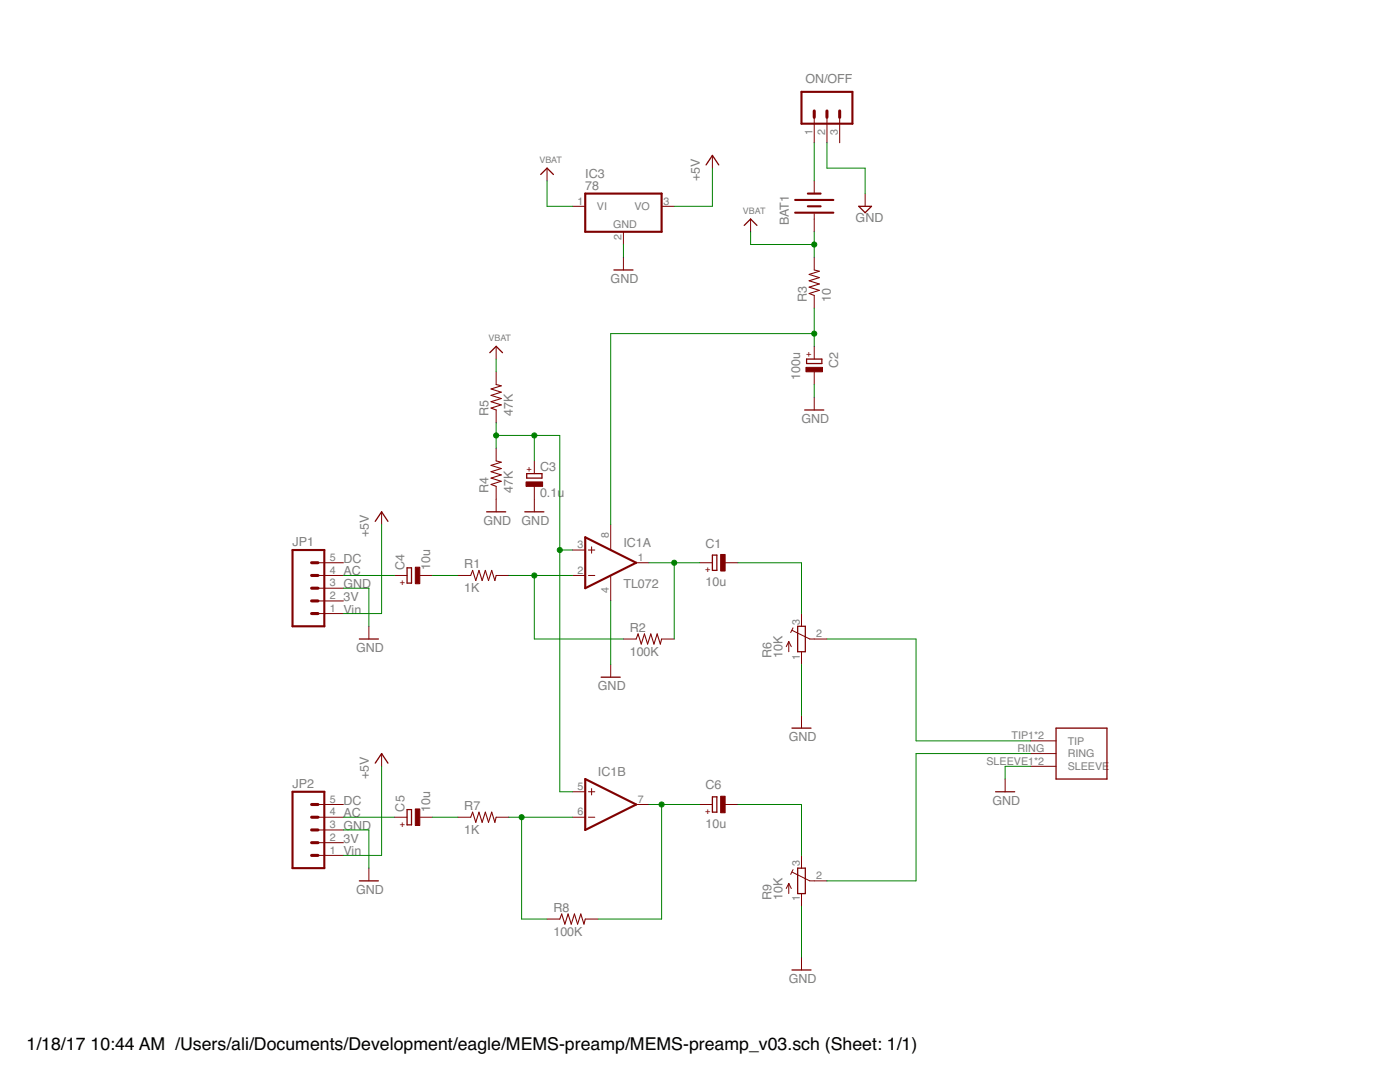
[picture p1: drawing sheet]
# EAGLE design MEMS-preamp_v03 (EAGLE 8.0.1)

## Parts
BAT1  12V  BATTERYA23  [BATTERY-A23]
C1  10u  CPOL-EUE2.5-5  [E2,5-5]
C2  100u  CPOL-EUE2.5-5  [E2,5-5]
C3  0.1u  CPOL-EUE2.5-5  [E2,5-5]
C4  10u  CPOL-EUE2.5-5  [E2,5-5]
C5  10u  CPOL-EUE2.5-5  [E2,5-5]
C6  10u  CPOL-EUE2.5-5  [E2,5-5]
IC1  OPA2134PA  [DIL08]
IC3  78L05  78  [TO92-]
JP1  Adafruit-SPW2430  M05LOCK  [1X05_LOCK]
JP2  Adafruit-SPW2430  M05LOCK  [1X05_LOCK]
ON/OFF  labl  M03SINGLE-POLE-DOUBLE-THROW  [SPDT-SWITCH]
R1  1K  R-US_0204/2V  [0204V]
R2  100K  R-US_0204/2V  [0204V]
R3  10  R-US_0204/2V  [0204V]
R4  47K  R-US_0204/2V  [0204V]
R5  47K  R-US_0204/2V  [0204V]
R6  10K  TRIMPOT3386  [TRIM-3386]
R7  1K  R-US_0204/2V  [0204V]
R8  100K  R-US_0204/2V  [0204V]
R9  10K  TRIMPOT3386  [TRIM-3386]
U$1  1/8"-F-STEREO-PCB  [1/8"-F-STEREO-PCB]

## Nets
+5V: IC3.3(VO) JP1.1 JP2.1
GND: C2.- C3.- IC1.4(A:V-) IC3.2(GND) JP1.3 JP2.3 ON/OFF.2 R4.1 R6.1(A) R9.1(A) U$1.SLEEVE1(SLEEVE) U$1.SLEEVE2(SLEEVE)
N$1: C2.+ IC1.8(A:V+) R3.1
N$2: BAT1.GND@1(-) ON/OFF.1
N$3: C4.+ JP1.4
N$4: C4.- R1.1
N$5: IC1.2(A:-IN) R1.2 R2.1
N$6: C1.- R6.3(E)
N$7: R6.2(S) U$1.TIP1(TIP) U$1.TIP2(TIP)
N$8: C3.+ IC1.3(A:+IN) IC1.5(B:+IN) R4.2 R5.1
N$9: C1.+ IC1.1(A:OUT) R2.2
N$10: C5.+ JP2.4
N$11: C5.- R7.1
N$12: IC1.6(B:-IN) R7.2 R8.1
N$13: C6.+ IC1.7(B:OUT) R8.2
N$14: C6.- R9.3(E)
N$15: R9.2(S) U$1.RING
VBAT: BAT1.PWR@1(+) IC3.1(VI) R3.2 R5.2
Unconnected: JP1.2 JP1.5 JP2.2 JP2.5 ON/OFF.3

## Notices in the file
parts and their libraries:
SparkFun-Connectors: Licensing: Creative Commons ShareAlike 4.0 International - https://creativecommons.org/licenses/by-sa/4.0
microbuilder: This work is placed in the public domain, and may be freely used for commercial and non-commercial work with the following conditions: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
